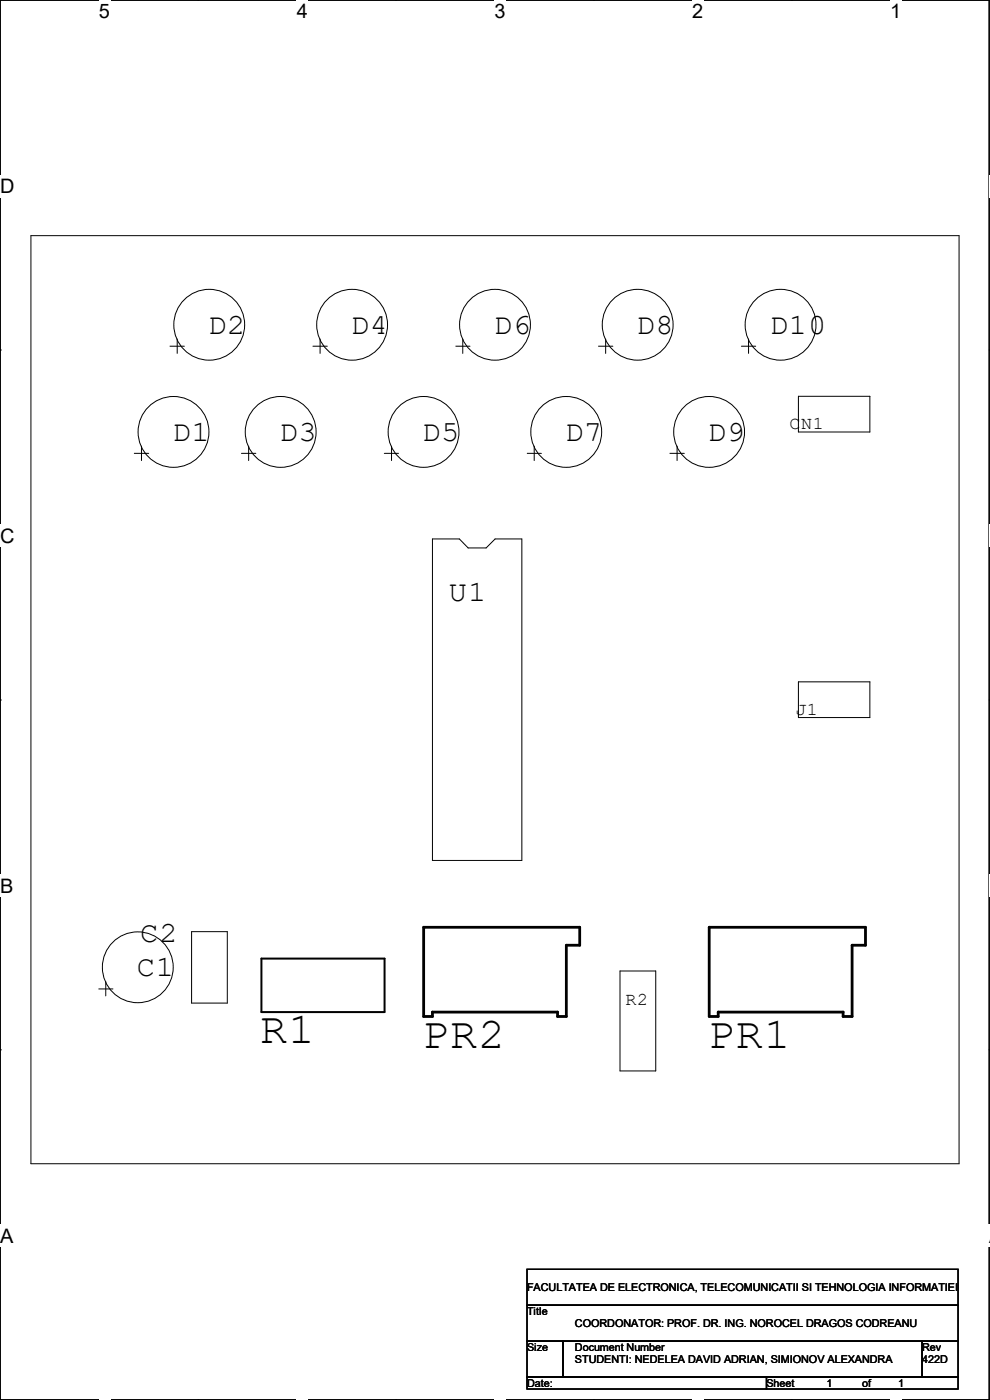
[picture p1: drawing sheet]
<svg xmlns="http://www.w3.org/2000/svg" width="210mm" height="297mm" viewBox="0 0 210 297" stroke-linecap="round" stroke-linejoin="round" font-family="sans-serif">
<path d="M0 0h209.8v297h-209.8z" fill="none" stroke="#000" stroke-width=".25"/>
<g fill="#fff">
<path d="M21 0h2.4v4.8h-2.4z"/>
<path d="M21 297h2.4z"/>
</g>
<path d="M42 0h.1M42 297h.1" fill="none" stroke="#000" stroke-width=".25"/>
<g fill="#fff">
<path d="M62.9 0h2.4v4.8h-2.4z"/>
<path d="M62.9 297h2.4z"/>
</g>
<path d="M83.9 0h.1M83.9 297h.1" fill="none" stroke="#000" stroke-width=".25"/>
<g fill="#fff">
<path d="M104.9 0h2.4v4.8h-2.4z"/>
<path d="M104.9 297h2.4z"/>
</g>
<path d="M125.9 0h.1M125.9 297h.1" fill="none" stroke="#000" stroke-width=".25"/>
<g fill="#fff">
<path d="M146.9 0h2.3v4.8h-2.3z"/>
<path d="M146.9 297h2.3z"/>
</g>
<path d="M167.9 0h.1M167.9 297h.1" fill="none" stroke="#000" stroke-width=".25"/>
<g fill="#fff">
<path d="M188.8 0h2.4v4.8h-2.4z"/>
<path d="M188.8 297h2.4z"/>
<path d="M0 37.1h3.1v4.8h-3.1z"/>
<path d="M209.8 37.1h.2v4.8h-.2z"/>
<path d="M0 111.3h3.1v4.8h-3.1z"/>
<path d="M209.8 111.3h.2v4.8h-.2z"/>
</g>
<path d="M0 74.3h.1M209.8 74.3h.1" fill="none" stroke="#000" stroke-width=".25"/>
<g fill="#fff">
<path d="M0 185.6h2.9v4.7h-2.9z"/>
<path d="M209.8 185.6h.2v4.7h-.2z"/>
</g>
<path d="M0 148.5h.1M209.8 148.5h.1" fill="none" stroke="#000" stroke-width=".25"/>
<g fill="#fff">
<path d="M0 259.8h2.9v4.7h-2.9z"/>
<path d="M209.8 259.8h.2v4.7h-.2z"/>
</g>
<path d="M0 222.7h.1M209.8 222.7h.1M111.8 269.3h91.4v7.6h-91.4zM111.8 276.9h91.4v7.6h-91.4zM111.8 284.5h7.6v7.6h-7.6zM111.8 292.1h50.8v2.6h-50.8zM119.4 284.5h76.2v7.6h-76.2zM162.6 292.1h40.6v2.6h-40.6zM195.6 284.5h7.6v7.6h-7.6z" fill="none" stroke="#000" stroke-width=".25"/>
<g fill="none" stroke="#000" stroke-width=".21">
<path d="M6.6 50h196.9v196.9h-196.9zM36.1 73.4h3M37.6 71.9v3.1M66.4 73.4h3M67.9 71.9v3.1M96.7 73.4h3M98.2 71.9v3.1M127 73.4h3M128.5 71.9v3.1M157.3 73.4h3M158.8 71.9v3.1M28.5 96.2h3"/>
<path d="M30 94.7v3M51.2 96.2h3.1M52.7 94.7v3M81.5 96.2h3M83.1 94.7v3M111.8 96.2h3.1M113.3 94.7v3M142.1 96.2h3.1M143.6 94.7v3M169.4 84.1h15.1v7.6h-15.1zM91.7 114.3h5.8l1.8 1.9h3.8l1.9-1.9h5.7v68.2h-19zM169.4 144.7h15.1v7.5h-15.1z"/>
<path d="M40.6 197.7h7.6v15.1h-7.6zM21 209.8h3M22.4 208.3v3M131.5 206h7.6v21.2h-7.6z"/>
<circle cx="44.4" cy="68.9" r="7.5"/>
<circle cx="74.7" cy="68.9" r="7.5"/>
<circle cx="105" cy="68.9" r="7.5"/>
<circle cx="135.3" cy="68.9" r="7.5"/>
<circle cx="165.6" cy="68.9" r="7.5"/>
<circle cx="36.8" cy="91.6" r="7.5"/>
<circle cx="59.5" cy="91.6" r="7.5"/>
<circle cx="89.9" cy="91.6" r="7.5"/>
<circle cx="120.1" cy="91.6" r="7.5"/>
<circle cx="150.4" cy="91.6" r="7.5"/>
<circle cx="29.2" cy="205.2" r="7.5"/>
</g>
<path d="M55.5 203.4h26.1v11.3h-26.1z" fill="none" stroke="#000" stroke-width=".42"/>
<path d="M89.9 196.7h33.1v3.8h-2.9v15.1h-1.8v-.9h-26.6v.9h-1.8zM150.5 196.7h33.1v3.8h-2.8v15.1h-1.9v-.9h-26.5v.9h-1.9z" fill="none" stroke="#000" stroke-width=".59"/>
<g font-size="9.3">
<text x="55.2" y="221.4">R1</text>
<text x="89.6" y="222.4">PR2</text>
<text x="150.2" y="222.4">PR1</text>
</g>
<g font-size="6.2">
<text x="44.2" y="70.8">D2</text>
<text x="74.4" y="70.8">D4</text>
<text x="104.7" y="70.8">D6</text>
<text x="135" y="70.8">D8</text>
<text x="163.3" y="70.8">D10</text>
<text x="36.6" y="93.5">D1</text>
<text x="59.3" y="93.5">D3</text>
<text x="89.6" y="93.5">D5</text>
<text x="119.9" y="93.5">D7</text>
<text x="150.2" y="93.5">D9</text>
<text x="95.2" y="127.6">U1</text>
<text x="29.8" y="199.9">C2</text>
<text x="29" y="207.1">C1</text>
</g>
<g font-size="4.2">
<text x="21" y="3.9">5</text>
<text x="62.9" y="3.9">4</text>
<text x="104.9" y="3.9">3</text>
<text x="146.9" y="3.9">2</text>
<text x="188.8" y="3.9">1</text>
<text x="0" y="40.9">D</text>
<text x="0" y="115.1">C</text>
<text x="0" y="189.4">B</text>
<text x="0" y="263.6">A</text>
<text x="209.8" y="263.6">A</text>
</g>
<g font-size="3.8">
<text x="167.5" y="91">CN1</text>
<text x="168.7" y="151.6">J1</text>
<text x="132.7" y="213.3">R2</text>
</g>
<g font-size="2.3">
<text x="111.8" y="273.9">FACULTATEA DE ELECTRONICA, TELECOMUNICATII SI TEHNOLOGIA INFORMATIEI</text>
<text x="111.8" y="279">Title</text>
<text x="122" y="281.5">COORDONATOR: PROF. DR. ING. NOROCEL DRAGOS CODREANU</text>
<text x="111.8" y="286.6">Size</text>
<text x="122" y="286.6">Document Number</text>
<text x="195.6" y="286.6">Rev</text>
<text x="122" y="289.1">STUDENTI: NEDELEA DAVID ADRIAN, SIMIONOV ALEXANDRA</text>
<text x="195.6" y="289.1">422D</text>
<text x="111.8" y="294.2">Date:</text>
<text x="162.6" y="294.2">Sheet</text>
<text x="175.3" y="294.2">1</text>
<text x="182.9" y="294.2">of</text>
<text x="190.5" y="294.2">1</text>
</g>
</svg>
